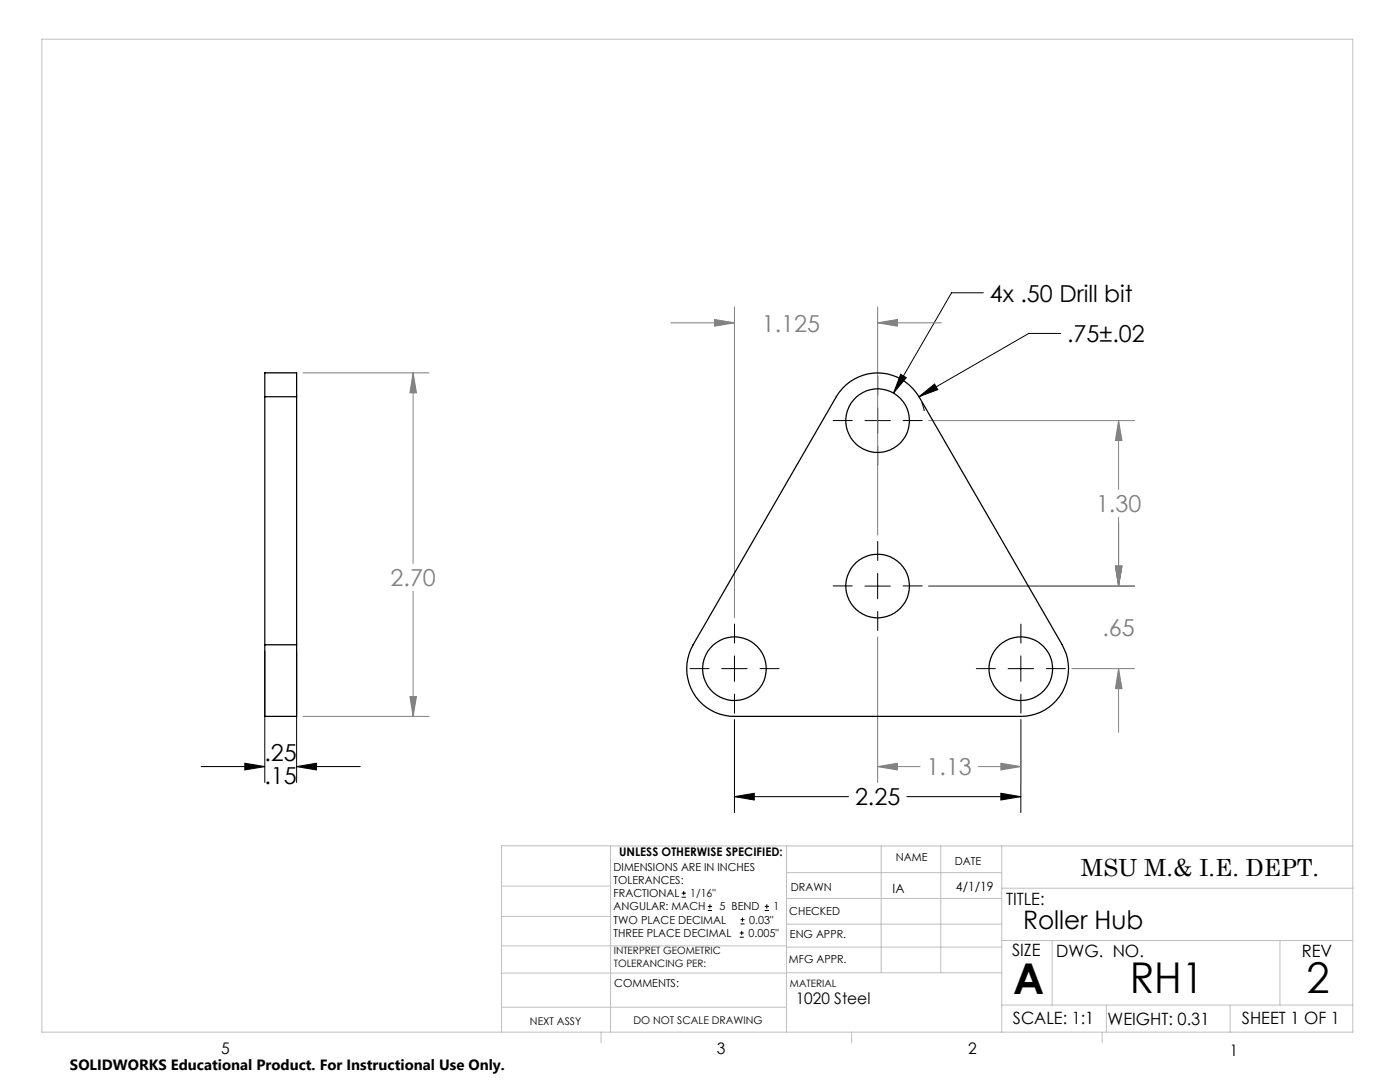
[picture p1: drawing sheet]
<svg xmlns="http://www.w3.org/2000/svg" width="279mm" height="216mm" viewBox="0 0 279 216" stroke-linecap="round" stroke-linejoin="round" font-family="sans-serif">
<g fill="none" stroke="#000" stroke-width=".2">
<path d="M196.3 58.4h-6.4l-11.6 20M179.7 74.7l1.2 .7-2.6 3zM183.4 79.2l3.1-2.6 .6 1.2zM211.7 66.5h-6.4l-21.9 12.7M172.6 83.9h5.1M175.2 81.4v5.1M183.9 80.3l.6 1.7M172.6 116.9h5.1M175.2 114.4v5.1M52.8 129.9v26.2M59.2 129.9v26.2M144 133.4h5.1"/>
<path d="M146.6 130.9v5.1M201.2 133.4h5.1M203.7 130.9v5.1M40.1 153h12.7M48.9 152.3l3.9 .7-3.9 .6zM59.2 153l3.9-.7v1.3zM59.2 153h12.7M146.6 159l3.9-.7v1.3zM146.6 143.6v18.5M146.6 159h22.7M181 159h22.7M199.7 158.3l4 .7-4 .6z"/>
<path d="M203.7 143.6v18.5M136 179h.9M136 178.2h.9M136.5 177.8v.8M141.3 181.7h.8M141.3 180.9h.8M141.7 180.4v.9M147.6 187h.8M147.6 186.2h.8M147.8 184.4h.8M147.8 183.5h.8M148 185.7v.9"/>
<path d="M148.2 183.1v.8M152.6 181.7h.9M152.6 180.9h.9M153 180.4v.9"/>
</g>
<g fill="none" stroke="#808080" stroke-width=".2">
<path d="M60.5 74.4h25.1M82.4 74.4l.7 4h-1.3zM82.4 74.4v38M133.9 64.4h12.7M142.6 63.7l4 .7-4 .7zM146.6 61.2v62.1M175.2 64.4l3.9-.7v1.4zM175.2 61.2v45.6M175.2 64.4h12.7M185.3 83.9h41.1M223.2 83.9l.7 4h-1.3zM223.2 83.9v13.7"/>
<path d="M82.4 118v24.9M185.3 116.9h41.1M222.6 113h1.3l-.7 3.9zM223.2 103.2v13.7M81.8 139h1.3l-.7 3.9zM175.2 127.1v29M213.9 133.4h12.5M223.2 133.4l.7 4h-1.3zM223.2 133.4v12.7M60.5 142.9h25.1M175.2 153l3.9-.7v1.3zM175.2 153h8.4"/>
<path d="M195.3 153h8.4M199.7 152.3l4 .7-4 .6zM203.7 143.6v12.5"/>
</g>
<g fill="none" stroke="#000" stroke-width=".2" stroke-dasharray="15.2 1.3 1.3 1.3">
<path d="M175.2 78.8v-3.8M170.1 83.9h-3.8M175.2 89v3.8M180.2 83.9h3.9M170.1 116.9h-3.8M175.2 111.8v-3.8M180.2 116.9h3.9M141.5 133.4h-3.8M146.6 128.3v-3.8M146.6 138.5v3.8M151.7 133.4h3.8M175.2 122v3.8"/>
<path d="M198.7 133.4h-3.9M203.7 128.3v-3.8M203.7 138.5v3.8M208.8 133.4h3.8"/>
</g>
<g fill="none" stroke="#c0c0c0" stroke-width=".2">
<path d="M8.4 7.8h261.6v198.2h-261.6zM100.1 176.8h21.7M121.8 168.8v37.2M157 168.8v37.2M157 179.3h42.9M157 174.1h42.9M175.9 168.8v25.3M187.7 168.8v25.3M199.9 177.2h70.1M199.9 168.8v37.2M270 168.8h-169.9v37.2M100.1 194.2h56.9"/>
<path d="M100.1 188.7h56.9M100.1 182.8h21.7M157 194.1h42.9M157 184.4h42.9M157 189h42.9M199.9 187.7h70.1M210 187.7v12.9M255.4 187.7v12.9M100.1 201h56.9M119.9 206v2.1M170 206v2.1M199.9 200.6h70.1"/>
<path d="M220 206v2.1M220.8 200.6v5.4M245.5 200.6v5.4"/>
</g>
<path d="M146.6 159l3.9-.7v1.3zM199.7 158.3l4 .7-4 .6zM183.4 79.2l3.7-1.4-.6-1.2zM179.7 74.7l-1.4 3.7 2.6-3zM48.9 152.3l3.9 .7-3.9 .6zM59.2 153l3.9-.7v1.3z" fill="#000"/>
<path d="M142.6 63.7l4 .7-4 .7zM175.2 64.4l3.9-.7v1.4zM223.2 83.9l.7 4h-1.3zM222.6 113h1.3l-.7 3.9zM222.6 113h1.3l-.7 3.9zM223.2 133.4l.7 4h-1.3zM175.2 153l3.9-.7v1.3zM199.7 152.3l4 .7-4 .6zM81.8 139h1.3l-.7 3.9zM82.4 74.4l.7 4h-1.3z" fill="#808080"/>
<g fill="none" stroke="#000" stroke-width=".25">
<path d="M52.8 79.2v-4.8h6.4v4.8M52.8 79.2h6.4M52.8 79.2v49.5M59.2 79.2v49.5M168.1 77.6a9.6 9.6 0 0 1 15.3 1.6l28.6 49.5a9.5 9.5 0 0 1-8.3 14.2h-57.1a9.5 9.5 0 0 1-8.3-14.2l28.6-49.5zM52.8 128.7v14.2h6.4v-14.2M52.8 128.7h6.4"/>
<circle cx="175.2" cy="83.9" r="6.3"/>
<circle cx="175.2" cy="116.9" r="6.3"/>
<circle cx="146.6" cy="133.4" r="6.3"/>
<circle cx="203.7" cy="133.4" r="6.3"/>
</g>
<g font-size="8.5">
<text x="202.2" y="198.3">A</text>
<text x="225.5" y="198.1">RH1</text>
<text x="260.8" y="198.1">2</text>
</g>
<text font-size="5.1" x="204.2" y="185.4">Roller Hub</text>
<g font-size="4.7">
<text x="197.5" y="60.2">4x .50 Drill bit</text>
<text x="213" y="68.3">.75±.02</text>
<text x="52.8" y="151.9">.25</text>
<text x="52.8" y="156.5">.15</text>
<text x="170.6" y="160.7">2.25</text>
<text x="215.7" y="174.7">MSU M.&amp; I.E. DEPT.</text>
</g>
<g font-size="4.7" fill="#808080">
<text x="152" y="66.2">1.125</text>
<text x="218.7" y="102.2">1.30</text>
<text x="77.9" y="117">2.70</text>
<text x="220" y="126.9">.65</text>
<text x="184.9" y="154.7">1.13</text>
</g>
<g font-size="3.4">
<text x="200.8" y="180.5">TITLE:</text>
<text x="202" y="190.8">SIZE</text>
<text x="210.8" y="190.9">DWG. NO.</text>
<text x="259.8" y="191">REV</text>
<text x="202.1" y="204.4">SCALE: 1:1</text>
<text x="221" y="204.5">WEIGHT: 0.31</text>
<text x="247.8" y="204.4">SHEET 1 OF 1</text>
</g>
<g font-size="3.2">
<text x="158.8" y="200.4">1020 Steel</text>
<text x="44.2" y="210.4">5</text>
<text x="143.1" y="210.4">3</text>
<text x="193.2" y="210.3">2</text>
<text x="245.4" y="210.6">1</text>
</g>
<text font-size="3" x="14" y="213.5">SOLIDWORKS Educational Product. For Instructional Use Only.</text>
<g font-size="2.5">
<text x="178.1" y="178.2">IA</text>
<text x="190.8" y="177.8">4/1/19</text>
</g>
<text font-size="2.4" x="123.6" y="170.8">UNLESS OTHERWISE SPECIFIED:</text>
<g font-size="2.2">
<text x="122.5" y="173.7">DIMENSIONS ARE IN INCHES</text>
<text x="178.8" y="171.8">NAME</text>
<text x="190.6" y="172.5">DATE</text>
<text x="122.5" y="176.4">TOLERANCES:</text>
<text x="122.5" y="179">FRACTIONAL</text>
<text x="137.8" y="179">1/16&quot;</text>
<text x="157.8" y="177.8">DRAWN</text>
<text x="122.5" y="184.3">TWO PLACE DECIMAL</text>
<text x="122.5" y="181.7">ANGULAR: MACH</text>
<text x="143.6" y="181.7">5 BEND</text>
<text x="149.5" y="184.3">0.03&quot;</text>
<text x="154.4" y="181.7">1</text>
<text x="157.5" y="182.5">CHECKED</text>
<text x="122.5" y="187">THREE PLACE DECIMAL</text>
<text x="149.4" y="187">0.005&quot;</text>
<text x="157.6" y="187.2">ENG APPR.</text>
<text x="122.6" y="197">COMMENTS:</text>
<text x="157.4" y="192.2">MFG APPR.</text>
</g>
<g font-size="2.1">
<text x="105.8" y="204.5">NEXT ASSY</text>
<text x="126.4" y="204.3">DO NOT SCALE DRAWING</text>
</g>
<g font-size="2">
<text x="122.5" y="190.4">INTERPRET GEOMETRIC</text>
<text x="122.5" y="192.9">TOLERANCING PER:</text>
<text x="157.7" y="197">MATERIAL</text>
</g>
</svg>
